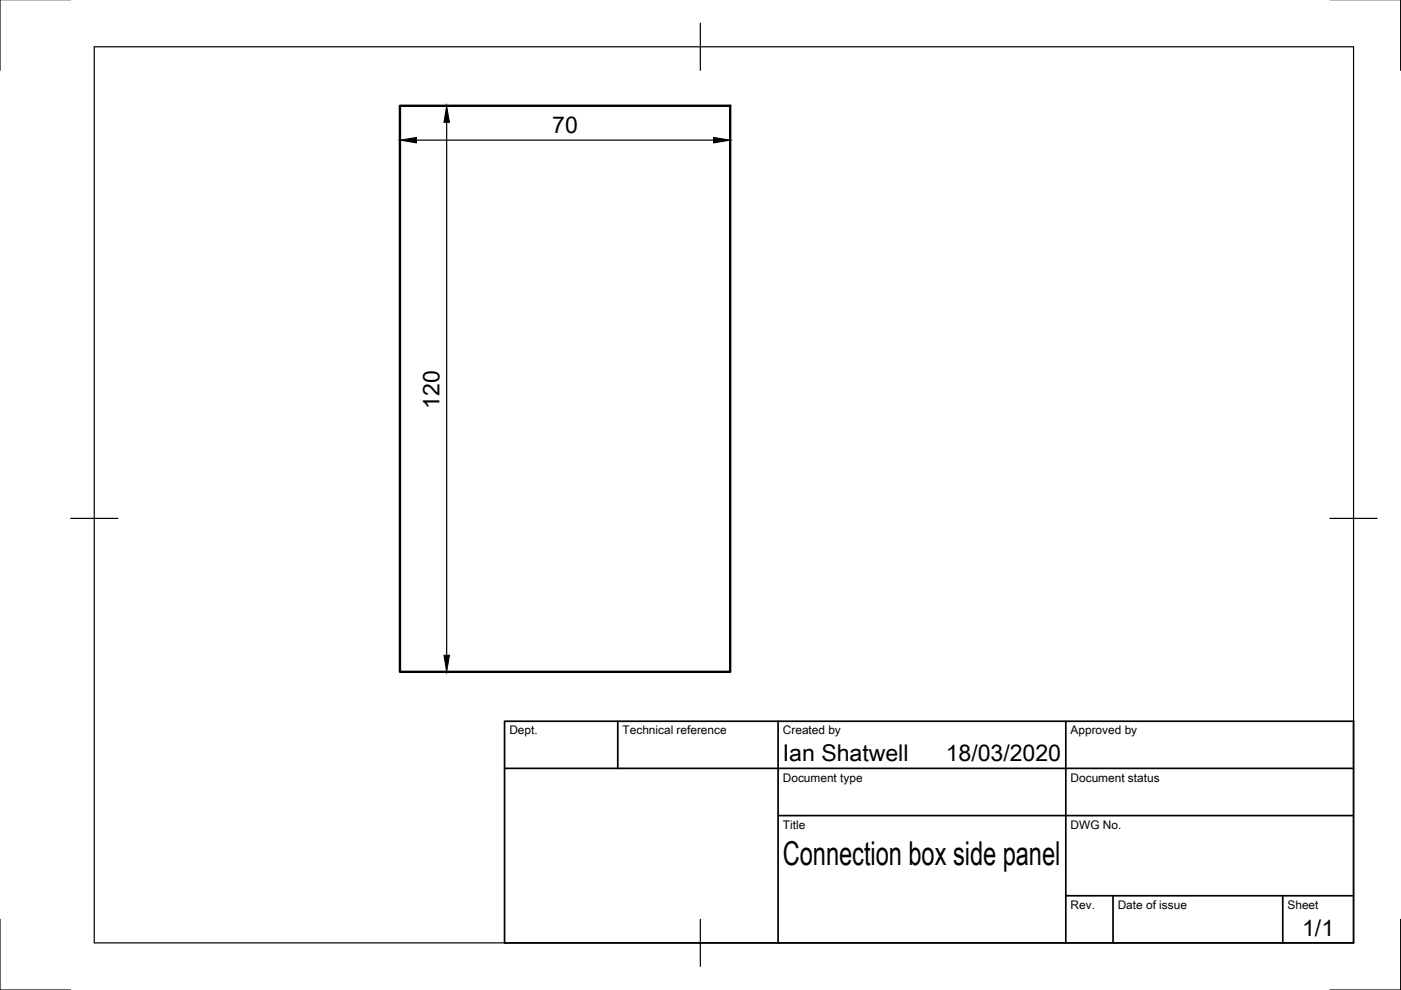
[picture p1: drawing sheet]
<svg xmlns="http://www.w3.org/2000/svg" width="297mm" height="210mm" viewBox="0 0 297 210" stroke-linecap="round" stroke-linejoin="round" font-family="sans-serif">
<!-- layer: Visible -->
<path d="M84.8 22.4h70v120h-70z" fill="none" stroke="#000" stroke-width=".51"/>
<!-- layer: Border -->
<path d="M0 -.1v15M297 -.1v15M20 9.9h267v190h-267zM148.5 4.9v10M15 109.9h10M282 109.9h10M0 194.9v15h15M148.5 194.9v10M297 194.9v15h-15" fill="none" stroke="#000" stroke-width=".25"/>
<!-- layer: TitleBlock -->
<path d="M107 152.9h180v47h-180zM131 152.9v10M165 152.9v47M226 152.9v47M107 162.9h180M165 172.9h122M226 189.9h61M236 189.9v10M272 189.9v10" fill="none" stroke="#000" stroke-width=".36"/>
<!-- layer: Dimensions -->
<path d="M84.8 24.4v7.3M86.8 22.4h9.9M88.3 29.7h63M94.7 25.9v113M154.8 24.4v7.3M86.8 142.4h9.9" fill="none" stroke="#000" stroke-width=".25"/>
<path d="M84.8 29.7l3.5-.6v1.2zM94.7 22.4l.6 3.5h-1.2zM151.3 29.1l3.5 .6-3.5 .6zM94.1 138.9h1.2l-.6 3.5z" fill="#000" stroke="#000" stroke-width=".21"/>
<text font-size="7" x="166" y="183.4">Connection box side panel</text>
<g font-size="4.9">
<text x="117.1" y="28.2">70</text>
<text x="93.2" y="86.7" transform="rotate(-90 93.2 86.7)">120</text>
<text x="166" y="161.4">Ian Shatwell</text>
<text x="200.5" y="161.4">18/03/2020</text>
<text x="276.1" y="198.5">1/1</text>
</g>
<g font-size="2.5">
<text x="108" y="155.7">Dept.</text>
<text x="132" y="155.7">Technical reference</text>
<text x="166" y="155.7">Created by</text>
<text x="227" y="155.7">Approved by</text>
<text x="166" y="165.7">Document type</text>
<text x="227" y="165.7">Document status</text>
<text x="166" y="175.7">Title</text>
<text x="227" y="175.7">DWG No.</text>
<text x="227" y="192.7">Rev.</text>
<text x="237" y="192.7">Date of issue</text>
<text x="273" y="192.7">Sheet</text>
</g>
</svg>
